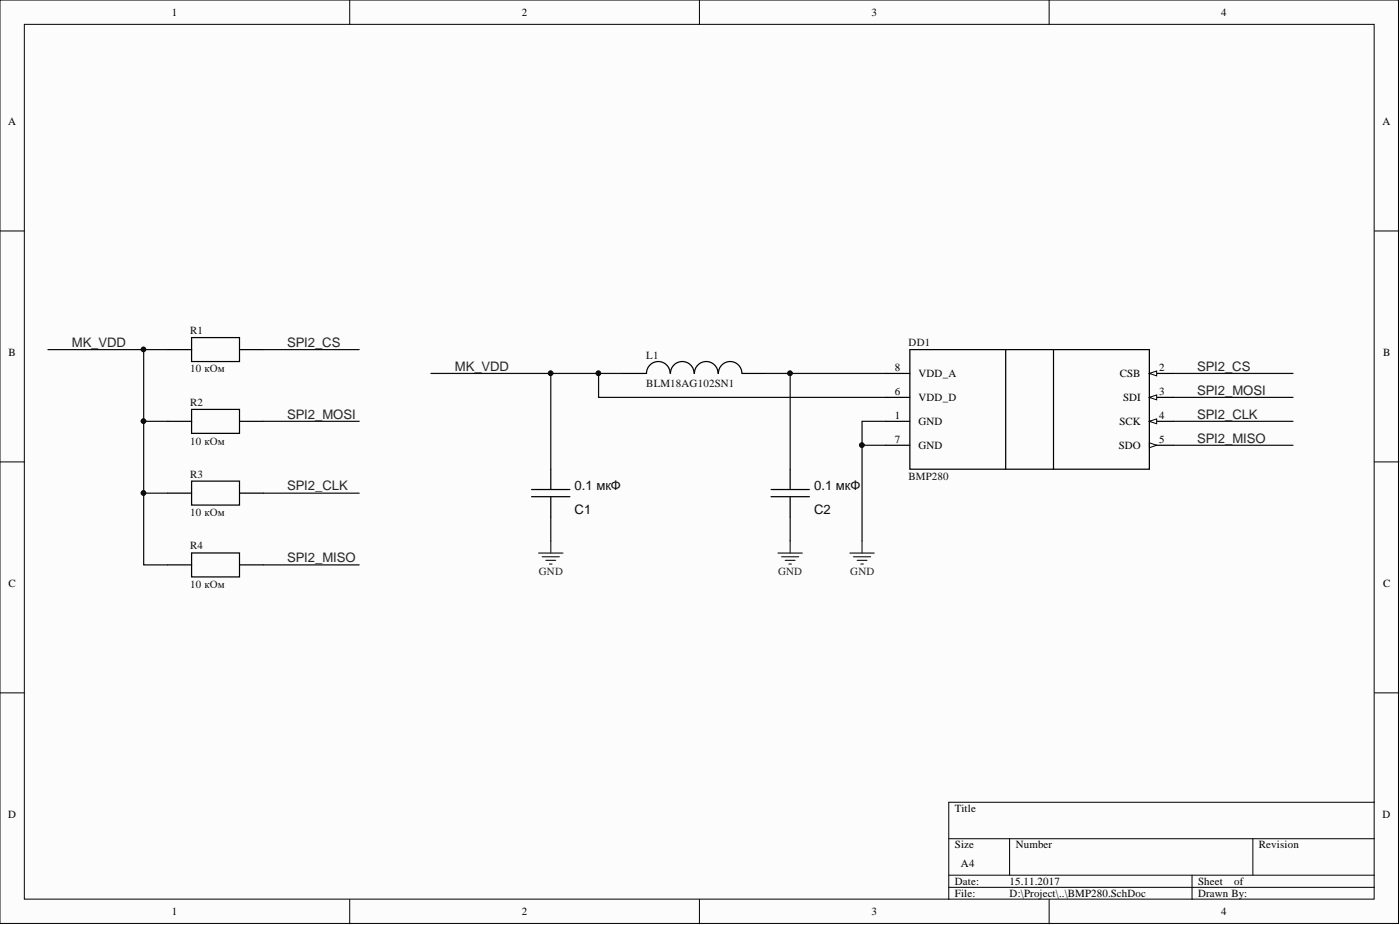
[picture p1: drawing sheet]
<svg xmlns="http://www.w3.org/2000/svg" width="292mm" height="193mm" viewBox="0 0 292 193" stroke-linecap="round" stroke-linejoin="round" font-family="sans-serif">
<g fill="#fcfcfc" stroke="#000" stroke-width=".21">
<path d="M0 0h291.8v192.6h-291.8z"/>
<path d="M5.1 5.1h281.6v182.5h-281.6z"/>
</g>
<g fill="none" stroke="#000" stroke-width=".21">
<path d="M73 0v5.1M145.9 0v5.1M218.9 0v5.1M0 48.2h5.1M286.8 48.2h5.1M0 96.4h5.1M286.8 96.4h5.1M0 144.5h5.1M286.8 144.5h5.1M198 175h88.8M210.6 175v7.6M261.4 175v7.6"/>
<path d="M286.8 167.4h-88.8v20.2M73 187.6v5.1M145.9 187.6v5.1M198 182.6h88.8M198 185.1h88.8M218.9 187.6v5.1M248.7 182.6v5"/>
</g>
<g fill="none" stroke="#000" stroke-width=".25">
<path d="M35 72.9h5M40 70.4h10v5h-10zM50 72.9h4.9M139.8 77.9a2.46 2.46 0 0 0-2.4-2.5 2.46 2.46 0 0 0-2.5 2.5h-5M144.8 77.9a2.46 2.46 0 0 0-2.4-2.5 2.46 2.46 0 0 0-2.5 2.5M149.8 77.9a2.46 2.46 0 0 0-2.4-2.5 2.46 2.46 0 0 0-2.5 2.5M154.8 77.9a2.45 2.45 0 0 0-2.5-2.5 2.45 2.45 0 0 0-2.4 2.5M154.9 77.9h5M189.8 72.9h20v25M239.8 72.9h-20v25M239.8 77.9h5M35 87.9h5"/>
<path d="M40 85.4h10v5h-10zM50 87.9h4.9M114.9 97.9v4.2M164.9 97.9v4.2M184.8 87.9h5M35 102.9h5M35 117.8h5M40 100.4h10v5h-10zM40 115.4h10v5h-10zM50 102.9h4.9M50 117.8h4.9M110.9 103.6h8"/>
<path d="M110.9 102.1h8M114.9 103.6v4.3M160.9 103.6h8M160.9 102.1h8M164.9 103.6v4.3"/>
</g>
<g fill="none" stroke="#262626" stroke-width=".25">
<path d="M112.4 115.4h5.1M113.1 116.1h3.6M113.9 116.9h2M114.7 117.7h.5M114.9 112.8v2.6M162.3 115.4h5.1M163.1 116.1h3.5M163.8 116.9h2.1M164.6 117.7h.5M164.9 112.8v2.6M177.3 115.4h5.1M178.1 116.1h3.5"/>
<path d="M178.8 116.9h2.1M179.6 117.7h.5M179.9 112.8v2.6"/>
</g>
<g fill="none" stroke="#0e0e0e" stroke-width=".25">
<path d="M30 72.9v15h5M54.9 72.9h20M124.9 77.9h-10v20M129.9 77.9h-5v5h59.9M159.9 77.9h24.9M164.9 77.9v20M244.8 77.9h25M30 87.9v15h5M54.9 87.9h20M184.8 92.9h-4.9v19.9M184.8 87.9h-4.9v5M244.8 82.9h25"/>
<path d="M244.8 87.9h25M244.8 92.9h25M30 102.9v14.9h5M54.9 102.9h20M54.9 117.8h20M114.9 107.9v4.9M164.9 107.9v4.9"/>
</g>
<g fill="#0e0e0e" stroke="#0e0e0e" stroke-width=".21">
<circle cx="114.9" cy="77.9" r=".47"/>
<circle cx="124.9" cy="77.9" r=".47"/>
<circle cx="164.8" cy="77.9" r=".47"/>
<circle cx="179.8" cy="92.9" r=".47"/>
<circle cx="29.9" cy="87.9" r=".47"/>
<circle cx="29.9" cy="72.9" r=".47"/>
<circle cx="29.9" cy="102.8" r=".47"/>
</g>
<path d="M239.8 77.9l1.5-.5v1z" fill="#fcfcfc"/>
<path d="M239.8 77.9l1.5-.5v1z" fill="none" stroke="#000" stroke-width=".21"/>
<path d="M239.8 82.9h5" fill="none" stroke="#000" stroke-width=".25"/>
<path d="M239.8 82.9l1.5-.5v1z" fill="#fcfcfc"/>
<path d="M239.8 82.9l1.5-.5v1z" fill="none" stroke="#000" stroke-width=".21"/>
<path d="M239.8 87.9h5" fill="none" stroke="#000" stroke-width=".25"/>
<path d="M239.8 87.9l1.5-.5v1z" fill="#fcfcfc"/>
<path d="M239.8 87.9l1.5-.5v1z" fill="none" stroke="#000" stroke-width=".21"/>
<path d="M239.8 92.9h5" fill="none" stroke="#000" stroke-width=".25"/>
<path d="M239.8 92.4l1.5 .5-1.5 .5z" fill="#fcfcfc"/>
<path d="M239.8 92.4l1.5 .5-1.5 .5z" fill="none" stroke="#000" stroke-width=".21"/>
<path d="M184.8 77.9h5M189.8 72.9v25h50v-25M209.8 72.9h10M184.8 82.9h5M184.8 92.9h5" fill="none" stroke="#000" stroke-width=".25"/>
<path d="M10 72.9h25M89.9 77.9h25" fill="none" stroke="#0e0e0e" stroke-width=".25"/>
<g fill="#0e0e0e" stroke="#0e0e0e" stroke-width=".21">
<circle cx="29.9" cy="72.9" r=".47"/>
<circle cx="114.9" cy="77.9" r=".47"/>
</g>
<g font-size="2.7" fill="#262626">
<text x="15" y="72.4">MK_VDD</text>
<text x="59.9" y="72.4">SPI2_CS</text>
<text x="94.9" y="77.3">MK_VDD</text>
<text x="249.8" y="77.3">SPI2_CS</text>
<text x="249.8" y="82.3">SPI2_MOSI</text>
<text x="59.9" y="87.3">SPI2_MOSI</text>
<text x="249.8" y="87.3">SPI2_CLK</text>
<text x="249.8" y="92.3">SPI2_MISO</text>
<text x="59.9" y="102.3">SPI2_CLK</text>
<text x="59.9" y="117.3">SPI2_MISO</text>
</g>
<g font-size="2.7" fill="#0e0e0e">
<text x="119.9" y="107.3">C1</text>
<text x="119.9" y="102.3">0.1 мкФ</text>
<text x="169.9" y="107.3">C2</text>
<text x="169.9" y="102.3">0.1 мкФ</text>
</g>
<g font-size="2.3">
<text x="35.9" y="3.3">1</text>
<text x="108.9" y="3.3">2</text>
<text x="181.8" y="3.3">3</text>
<text x="254.8" y="3.3">4</text>
<text x="1.7" y="26.1">A</text>
<text x="288.5" y="26.1">A</text>
<text x="1.8" y="74.3">B</text>
<text x="186.7" y="77.4">8</text>
<text x="241.9" y="77.4">2</text>
<text x="288.6" y="74.3">B</text>
<text x="186.7" y="82.4">6</text>
<text x="191.6" y="83.7">VDD_D</text>
<text x="191.6" y="78.7">VDD_A</text>
<text x="233.7" y="78.7">CSB</text>
<text x="234.3" y="83.7">SDI</text>
<text x="241.9" y="82.4">3</text>
<text x="186.7" y="87.4">1</text>
<text x="191.6" y="88.7">GND</text>
<text x="233.6" y="88.7">SCK</text>
<text x="241.9" y="87.4">4</text>
<text x="186.7" y="92.4">7</text>
<text x="191.6" y="93.7">GND</text>
<text x="233.4" y="93.7">SDO</text>
<text x="241.9" y="92.4">5</text>
<text x="1.8" y="122.5">C</text>
<text x="288.6" y="122.5">C</text>
<text x="1.7" y="170.7">D</text>
<text x="199.2" y="169.4">Title</text>
<text x="288.5" y="170.7">D</text>
<text x="199.2" y="177">Size</text>
<text x="211.9" y="177">Number</text>
<text x="262.7" y="177">Revision</text>
<text x="199.2" y="184.6">Date:</text>
<text x="200.5" y="180.8">A4</text>
<text x="210.6" y="184.6">15.11.2017</text>
<text x="250" y="184.6">Sheet</text>
<text x="257.5" y="184.6">of</text>
<text x="35.9" y="190.9">1</text>
<text x="108.9" y="190.9">2</text>
<text x="181.8" y="190.9">3</text>
<text x="199.2" y="187.1">File:</text>
<text x="210.6" y="187.1">D:\Project\..\BMP280.SchDoc</text>
<text x="250" y="187.1">Drawn By:</text>
<text x="254.8" y="190.9">4</text>
</g>
<g font-size="2.3" fill="#0e0e0e">
<text x="39.7" y="69.7">R1</text>
<text x="39.7" y="77.7">10 кОм</text>
<text x="134.8" y="74.9">L1</text>
<text x="189.6" y="72.2">DD1</text>
<text x="134.8" y="80.7">BLM18AG102SN1</text>
<text x="39.7" y="84.6">R2</text>
<text x="39.7" y="92.7">10 кОм</text>
<text x="39.7" y="99.7">R3</text>
<text x="189.6" y="100.2">BMP280</text>
<text x="39.7" y="107.7">10 кОм</text>
<text x="39.7" y="114.6">R4</text>
<text x="39.7" y="122.7">10 кОм</text>
</g>
<g font-size="2.3" fill="#262626">
<text x="112.4" y="119.9">GND</text>
<text x="162.3" y="119.9">GND</text>
<text x="177.4" y="119.9">GND</text>
</g>
</svg>
